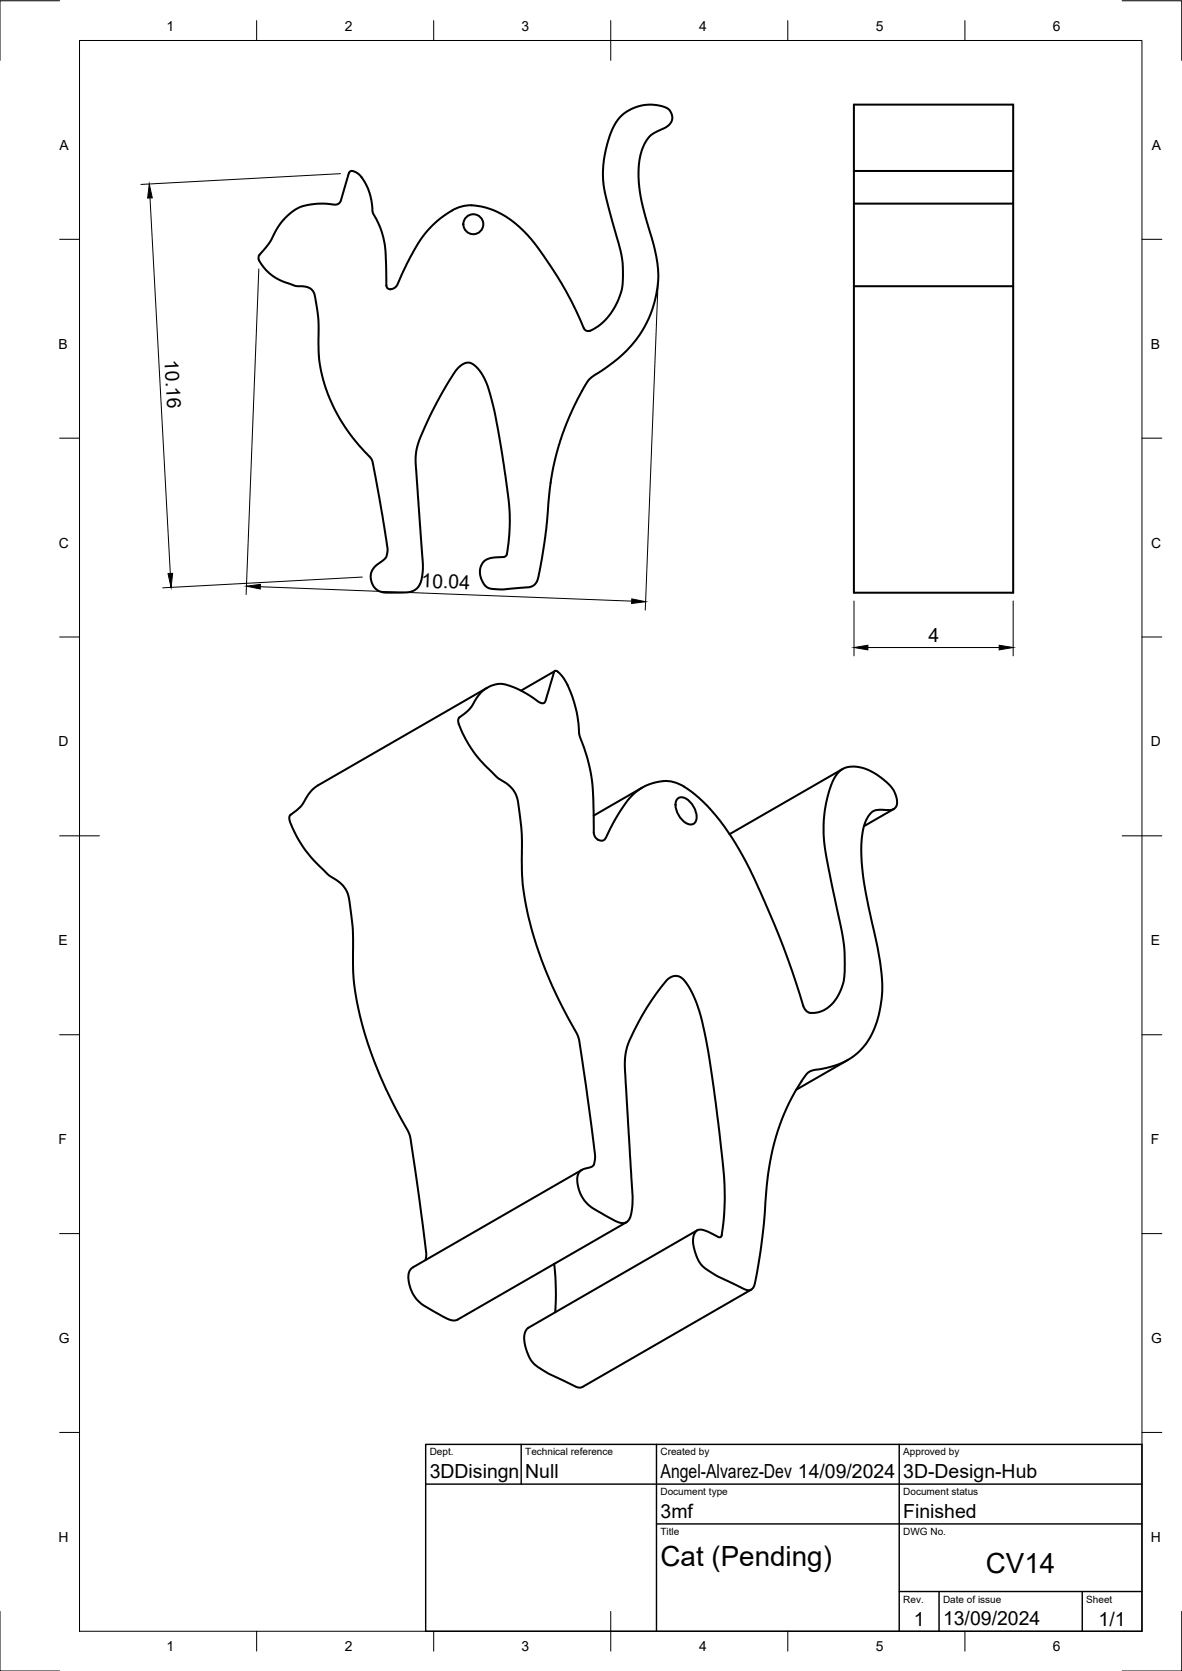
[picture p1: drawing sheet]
<svg xmlns="http://www.w3.org/2000/svg" width="297mm" height="420mm" viewBox="0 0 297 420" stroke-linecap="round" stroke-linejoin="round" font-family="sans-serif">
<!-- layer: Visible -->
<g fill="none" stroke="#000" stroke-width=".51">
<path d="M214.6 26.3h40v16.7h-40zM87.7 43.5l-2 6.8-.5 .8-.9 .4-2.7-.3-3.7 .2-2 .5-1.9 .9-1.7 1.3-1.7 2-1.2 1.8-1.5 2.9-2.1 2.6a2.05 2.05 0 0 0 0 3.2l1.8 2 1.9 1.4 1.5 .7 3.2 1.2 3.2 .4 .9 .5 .6 .8 .6 2.8 .5 4.2 .2 9.5 .5 3.3 1.1 4.1 1.8 4.3 1.9 3.7 3.1 4.5 3.1 3.6a5.2 5.2 0 0 1 1.9 2.5l2.5 13.4 1.3 8.8-.5 2-2.5 1.9-1 1.4-.2 1.6 .3 1.5 .9 1.4 .8 .5 1 .3h6.1l1.4-.2 1.1-.7 .6-.9 .5-1.3a32.6 32.6 0 0 0 0-8.3l-1.5-21.4 .2-2.4 .3-1.4 .6-2 2.8-6.3 4.8-8.5 2.1-3 1.2-1 1.3-.3 .9 .2 .9 .7 1.1 1.3 1.1 1.6 1.2 3.1 1.6 6.3 1.8 10.3 1.7 12.6 .1 3.5-.1 3.5-.6 5M88.6 43l1.1 .5 1 .9 1.4 2.2 .8 2.1 .4 1.6 .4 3.2 1.8 3.6 .9 2.7 .5 3.8 .2 8.2 .3 .7 .7 .2M88.6 43a.77 .77 0 0 0-.9 .5M113.6 53l-3.9 2.7-3 3.1-1.8 2.6-1.8 3.3-3.4 7.2-.6 .5-1 .3M118.5 51.6l3.4 .6 2.4 .8 1.8 .8 3 2.1 3.4 3.1 3.6 4.5 4.9 7.6 2.6 4.7 3.3 7 .8 .4 .6-.1M118.5 51.6l-2.2 .2-2.7 1.1M214.6 43v106h40v-106M214.6 51.2h40M214.6 72h40M148.3 83.2l2.6-1.6 1.4-1.3 1.3-1.6 1.8-3.3 .8-2.2 .2-1.5 .1-4.5-.3-3.1-3.8-14.1-.8-4.3-.1-2.8 .3-2.9 1.3-5.6 1-2.3 1.2-2 1.2-1.3 1.3-.9 2.3-1.1 2.1-.4h2.2l2.2 .4 1 .4 .8 .7 .5 1.2-.1 1.3-1.1 1.4-3.8 1.9-1.4 1.6-.8 1.5-.6 1.8-.6 3.8 .1 3.9 .6 4 3.1 11.5 .9 4.4 .2 4.5-.9 5.2-.8 2.5-1.1 2.7-2.7 4.3-2.4 2.8-2.3 2.1-2.7 2-3.6 2.4-1.1 1-2.7 4.7-2 4.3-2.3 6.1-1.7 6.5-.9 5.5-.9 9.9-1.2 8.1-.9 4.8-.5 1-.6 .6a4.8 4.8 0 0 1-3 .6l-4.5 .4-2.8-.1-1.3-.4-.9-.8-.7-1.4-.3-1.4 .1-1.4 .6-1.1 .6-.7 1.2-.5 2.7-.3a1.32 1.32 0 0 0 1.6-.8M122.4 173l-42.4 24.4a10.6 10.6 0 0 0-3.9 4.8l-.8 .9-1.8 1.5a1.38 1.38 0 0 0-.6 2 33.2 33.2 0 0 0 10.4 13.9 7.4 7.4 0 0 1 4.5 5.7 100.8 100.8 0 0 1 1 18 84.5 84.5 0 0 0 9.3 31.9l4.7 9a468.8 468.8 0 0 1 4.3 30.7l-.2 1"/>
<path d="M139.4 168.7l-8.5 5M161.4 198l-12.2 7.1M211.8 193.3l-28.5 16.4M170.3 200.8a2.38 2.38 0 0 1 3.1 .9 4.9 4.9 0 0 1 1.4 4.9 1.82 1.82 0 0 1-2.9 0 5.2 5.2 0 0 1-1.9-5.4zM224.6 203.4l-7.5 4.3M213.1 266.5l-13 7.5M146.2 294.2l-42.4 24.4a3.2 3.2 0 0 0-1 3.9 9 9 0 0 0 5.4 6.8l.4 .2a17.9 17.9 0 0 0 5.5 2.5l.9-.2 42.4-24.5M139.3 317.8a71.8 71.8 0 0 1 .2 12.2M175.2 309.4l-42.4 24.5a4.4 4.4 0 0 0-.7 4.8 8.1 8.1 0 0 0 4.6 6l7.8 3.9a1.93 1.93 0 0 0 1.9 .1l42.4-24.4M181.4 310.6l-.3 .5-.6-.1a8.9 8.9 0 0 0-4.9-1.8 3.3 3.3 0 0 0-1.3 4.1 8.7 8.7 0 0 0 5.3 7.2l5.7 2.8a5.1 5.1 0 0 0 3.1 1.1 1.97 1.97 0 0 0 1.3-1.8 178.4 178.4 0 0 0 3.1-25.4 52.7 52.7 0 0 1 10.2-27.4 6.3 6.3 0 0 1 3.7-1.1 16.4 16.4 0 0 0 14.1-13.4 33.5 33.5 0 0 0-.1-15.9l-.6-3.3a107 107 0 0 1-3.7-22.2l.1-2.1a10.6 10.6 0 0 1 2.8-7.7 7.3 7.3 0 0 1 4.2-.4 1.97 1.97 0 0 0 1.9-2.8 9.1 9.1 0 0 0-4.6-5.8 9.2 9.2 0 0 0-9-1.8 8.9 8.9 0 0 0-3.4 5.6 36.7 36.7 0 0 0-.1 19.8l.4 2.1a157 157 0 0 1 3.6 19 21.7 21.7 0 0 1-.9 8.9 8.3 8.3 0 0 1-7.1 6 2.24 2.24 0 0 1-2.5-1.8 196.4 196.4 0 0 0-17-40.9 42.2 42.2 0 0 0-12.9-14.2 9.3 9.3 0 0 0-9.3-.4 14.4 14.4 0 0 0-6.7 6.5l-1.9 3.2-1.7 3.4a1.57 1.57 0 0 1-1.6 .9 1.57 1.57 0 0 1-1.3-1.3l-.2-.5a79.7 79.7 0 0 0-1.1-17.1l-1.5-5.1a10.6 10.6 0 0 1-1.2-5.5 25.4 25.4 0 0 0-4.5-12.3l-1-.9-.5 .1-.2 .2-2.1 7.1a1.02 1.02 0 0 1-.8 .8 1.02 1.02 0 0 1-1-.5 21.5 21.5 0 0 0-9.5-4.5 8 8 0 0 0-7 5.3 12.5 12.5 0 0 1-3.5 3.4l-.2 .6a30.6 30.6 0 0 0 9.4 13.9l1.2 .9a7.5 7.5 0 0 1 4.5 5.7 100.8 100.8 0 0 1 1 18.1 87 87 0 0 0 10.5 34.1l3.6 6.7a471 471 0 0 1 4.2 30.8 1.86 1.86 0 0 1-.8 2 5.7 5.7 0 0 0-3.1 1.2 5.4 5.4 0 0 0 .1 5.1 9.5 9.5 0 0 0 5.4 5.3l.7 .5a12.1 12.1 0 0 0 4.9 2 2.32 2.32 0 0 0 1.9-2.1 43.1 43.1 0 0 0 0-10.2l-1.5-26.2v-2.7l.2-1.9a50.7 50.7 0 0 1 10.5-18.2 2.79 2.79 0 0 1 4.5 .8 34 34 0 0 1 4.9 13.4 383.2 383.2 0 0 1 4.9 38.6l-.1 6.4-.6 5.2"/>
<circle cx="118.9" cy="56.4" r="2.51"/>
</g>
<!-- layer: BORDER -->
<g fill="none" stroke="#000" stroke-width=".25">
<path d="M15 .2h-15v15M20 10.2h267v400h-267zM64.5 5.2v5M109 5.2v5M153.5 5.2v10M198 5.2v5M242.5 5.2v5M282 .2h15v15M15 60.2h5M287 60.2h5M15 110.2h5M287 110.2h5"/>
<path d="M15 160.2h5M287 160.2h5M15 210.2h10M282 210.2h10M15 260.2h5M287 260.2h5M15 310.2h5M287 310.2h5M15 360.2h5M287 360.2h5M0 405.2v15h15M64.5 410.2v5"/>
<path d="M109 410.2v5M153.5 405.2v10M198 410.2v5M242.5 410.2v5M297 405.2v15h-15"/>
</g>
<!-- layer: TITLEBLOCK -->
<path d="M107 363.2h180v47h-180zM107 373.2h180M131 363.2v10M165 363.2v47M226 363.2v47M165 383.2h122M226 400.2h61M236 400.2v10M272 400.2v10" fill="none" stroke="#000" stroke-width=".36"/>
<!-- layer: FD_Dimensions -->
<path d="M37.7 49.8l5.1 94.4M85.6 43.7l-50.2 2.7M65 67.6l-3.2 81.9M165.4 71.5l-3.2 81.9M65.4 147.5l93.3 3.7M91.1 145.1l-50.2 2.7M214.6 151.1v13.8M254.6 151.1v13.8M218.1 162.8h33" fill="none" stroke="#000" stroke-width=".25"/>
<path d="M37.5 46.3l.8 3.4-1.2 .1zM42.2 144.2h1.2l-.4 3.5zM61.9 147.4l3.5-.5v1.2zM158.8 150.6l3.4 .7-3.5 .4zM214.6 162.8l3.5-.6v1.2zM251.1 162.2l3.5 .6-3.5 .6z" fill="#000" stroke="#000" stroke-width=".25"/>
<g font-size="7">
<text x="166" y="393.7">Cat (Pending)</text>
<text x="247.7" y="395.4">CV14</text>
</g>
<g font-size="4.9">
<text x="41.4" y="90.6" transform="rotate(87 41.4 90.6)">10.16</text>
<text x="105.9" y="147.6" transform="rotate(2 105.9 147.6)">10.04</text>
<text x="233.3" y="161.4">4</text>
<text x="108" y="371.7">3DDisingn</text>
<text x="132" y="371.7">Null</text>
<text x="166" y="371.7">Angel-Alvarez-Dev 14/09/2024</text>
<text x="227" y="371.7">3D-Design-Hub</text>
<text x="166" y="381.7">3mf</text>
<text x="227" y="381.7">Finished</text>
<text x="229.6" y="408.8">1</text>
<text x="237" y="408.7">13/09/2024</text>
<text x="276.1" y="408.8">1/1</text>
</g>
<g font-size="3.5">
<text x="41.9" y="7.7">1</text>
<text x="86.6" y="7.7">2</text>
<text x="131.1" y="7.7">3</text>
<text x="175.7" y="7.7">4</text>
<text x="220.1" y="7.7">5</text>
<text x="264.6" y="7.7">6</text>
<text x="15" y="37.7">A</text>
<text x="289.5" y="37.7">A</text>
<text x="14.7" y="87.7">B</text>
<text x="289.2" y="87.7">B</text>
<text x="14.8" y="137.7">C</text>
<text x="289.3" y="137.7">C</text>
<text x="14.7" y="187.7">D</text>
<text x="289.2" y="187.7">D</text>
<text x="14.7" y="237.7">E</text>
<text x="289.2" y="237.7">E</text>
<text x="14.7" y="287.7">F</text>
<text x="289.2" y="287.7">F</text>
<text x="14.8" y="337.7">G</text>
<text x="289.3" y="337.7">G</text>
<text x="14.7" y="387.7">H</text>
<text x="289.2" y="387.7">H</text>
<text x="41.9" y="415.2">1</text>
<text x="86.6" y="415.2">2</text>
<text x="131.1" y="415.2">3</text>
<text x="175.7" y="415.2">4</text>
<text x="220.1" y="415.2">5</text>
<text x="264.6" y="415.2">6</text>
</g>
<g font-size="2.5">
<text x="108" y="366">Dept.</text>
<text x="132" y="366">Technical reference</text>
<text x="166" y="366">Created by</text>
<text x="227" y="366">Approved by</text>
<text x="166" y="376">Document type</text>
<text x="227" y="376">Document status</text>
<text x="166" y="386">Title</text>
<text x="227" y="386">DWG No.</text>
<text x="227" y="403">Rev.</text>
<text x="237" y="403">Date of issue</text>
<text x="273" y="403">Sheet</text>
</g>
</svg>
